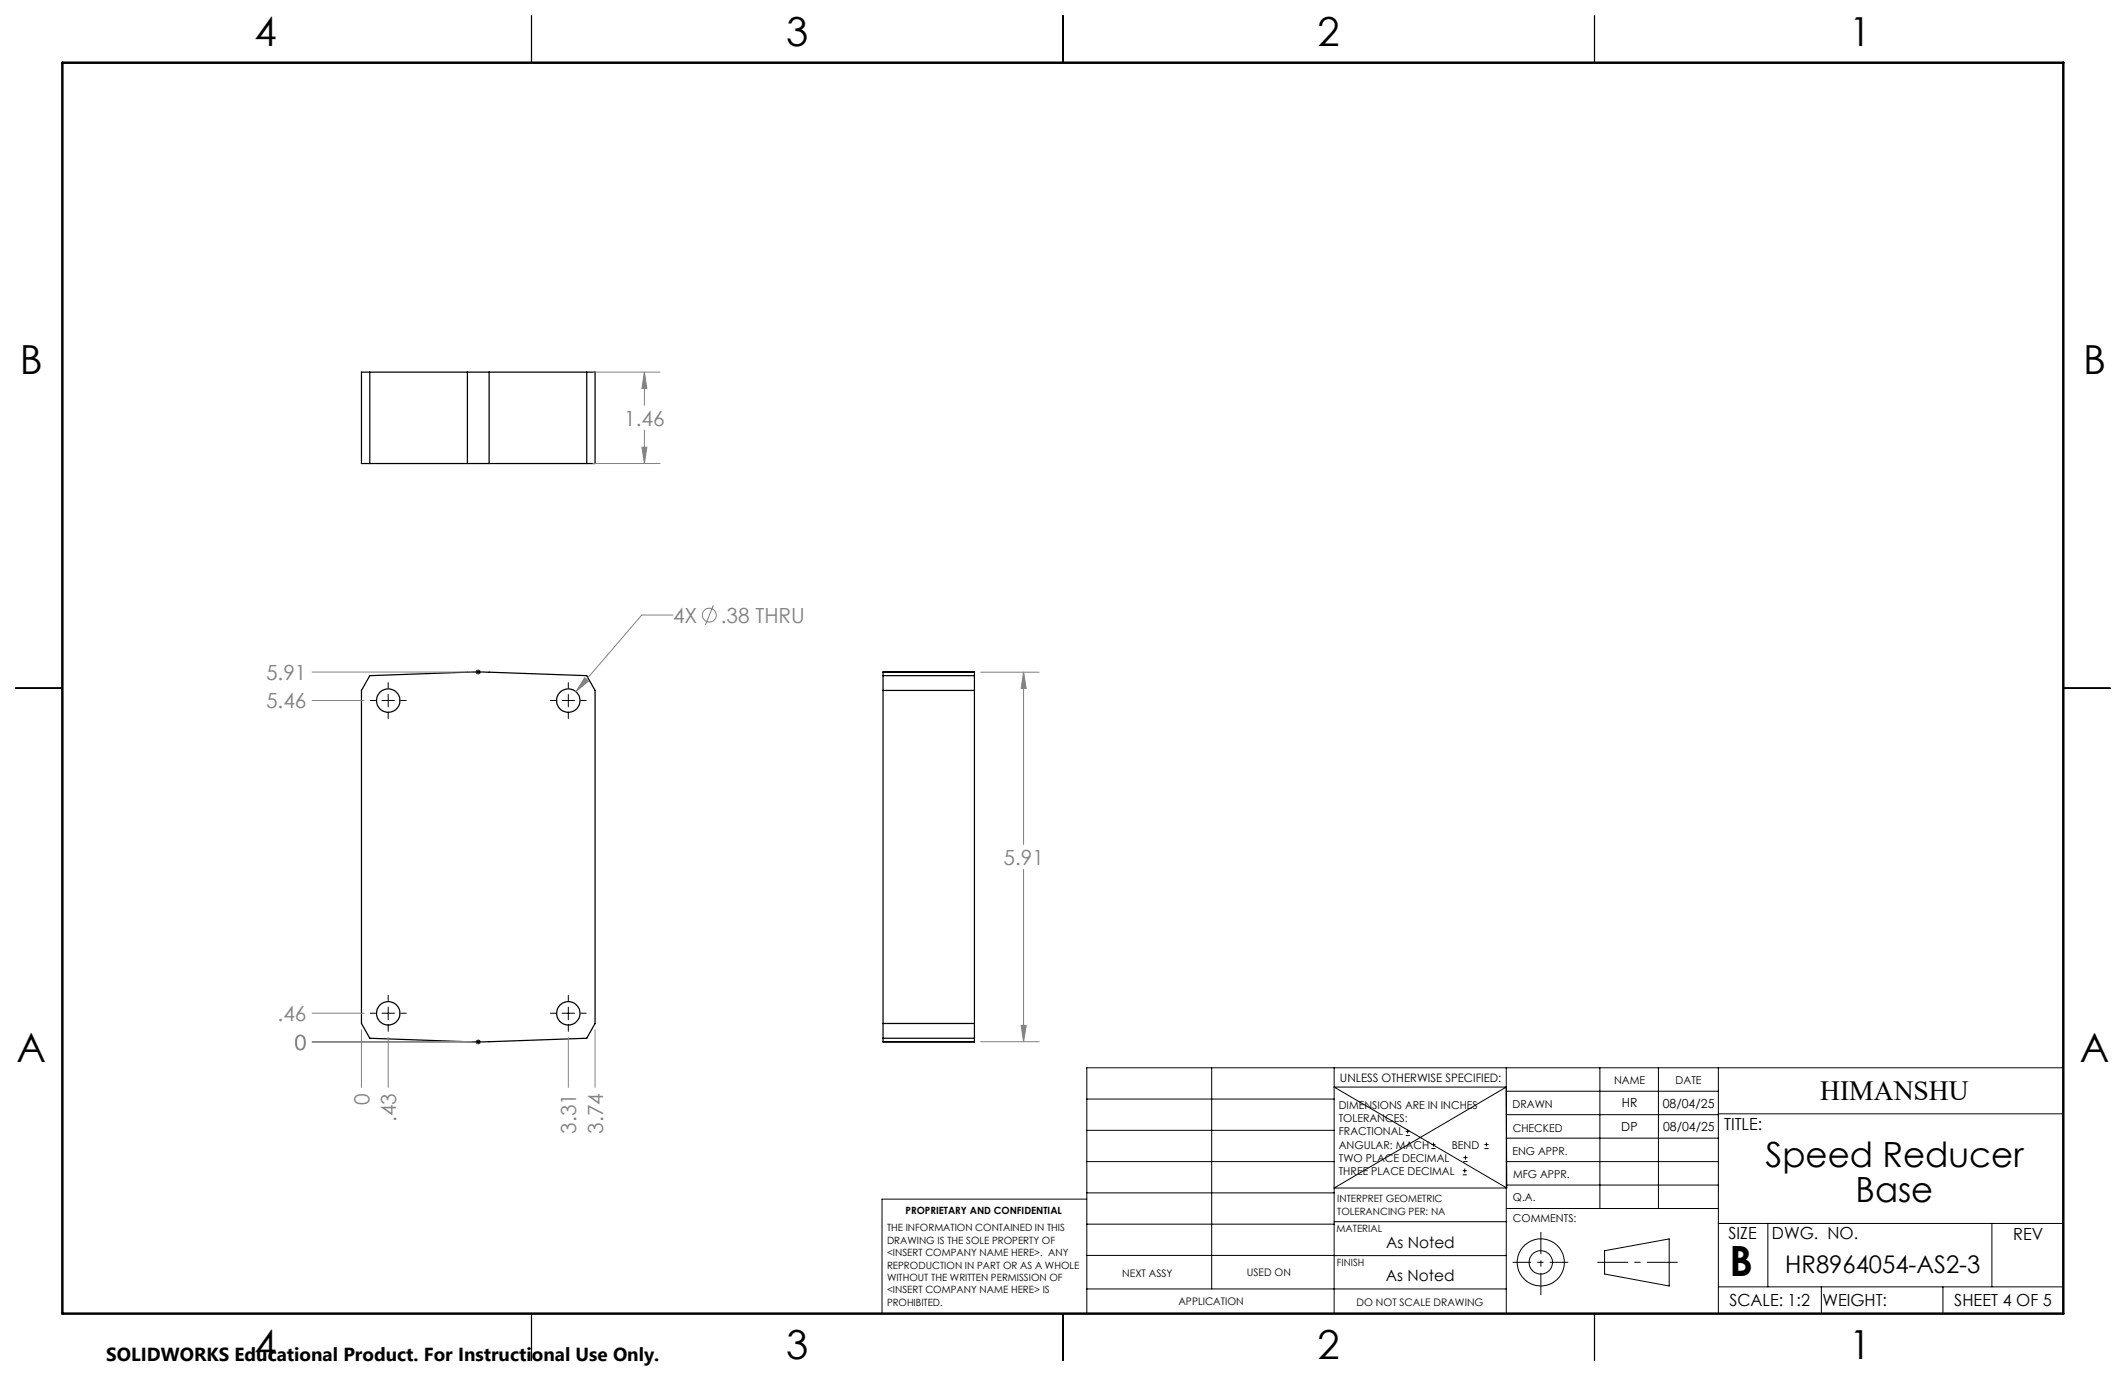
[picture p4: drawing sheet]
<svg xmlns="http://www.w3.org/2000/svg" width="432mm" height="279mm" viewBox="0 0 432 279" stroke-linecap="round" stroke-linejoin="round" font-family="sans-serif">
<g fill="none" stroke="#000" stroke-width=".25">
<path d="M107.9 3.2v9.5M215.9 3.2v9.5M323.8 3.2v9.5M75.1 75.6v18.5M94.9 75.6h4.4M94.9 75.6h-21.5v18.5h21.5M94.9 75.6v18.5M99.3 75.6h21.6v18.5h-21.6M99.3 75.6v18.5M119.2 75.6v18.5M94.9 94.1h4.4M3.1 139.7h9.6"/>
<path d="M75.1 137.2l20.9-.7 23.2 .7 1.7 3v67.6l-1.7 3-21 .8-23.1-.8-1.7-3v-67.6zM179.4 136.5h18.5M179.4 136.5v75M179.4 137.2h18.5M197.9 136.5v75M419.1 139.7h9.5M179.4 140.2h18.5M179.4 211.5h18.5M179.4 207.8h18.5M179.4 210.8h18.5M107.9 266.7v9.6M215.9 266.7v9.6"/>
<path d="M323.8 266.7v9.6"/>
<circle cx="78.9" cy="142.3" r="2.38"/>
<circle cx="115.4" cy="142.3" r="2.39"/>
<circle cx="78.9" cy="205.8" r="2.38"/>
<circle cx="115.4" cy="205.8" r="2.38"/>
</g>
<g fill="none" stroke="#808080" stroke-width=".2">
<path d="M120.4 75.6h13.7M130.9 75.6l.5 3.3h-1zM130.9 75.6v6.7M120.4 94.1h13.7M130.4 90.8h1l-.5 3.3zM130.9 87.3v6.8M63.4 136.5h32.5M118.7 137.6l.8 .7-2.5 2.1zM136.7 124.9h-6.3l-13.4 15.5M144.9 122.9l-1.6 4M199.2 136.5h11.9M207.9 136.5l.5 3.3h-1z"/>
<path d="M207.9 136.5v35M63.4 142.2h10.5M207.9 176.5v35M63.4 211.6h32.5M63.4 205.7h10.5M73.4 209.1v11.7M78.8 210.7v10.1M115.4 210.7v10.1M120.9 209.1v11.7M199.2 211.5h11.9M207.4 208.2h1l-.5 3.3z"/>
<circle cx="144.1" cy="124.9" r="1.42"/>
</g>
<g fill="none" stroke="#000" stroke-width=".2">
<path d="M78.8 138.6v1.1M96.6 136.5h1M96.8 136.1l.7 .7M97.1 136v.9M97.5 136.1l-.7 .7M115.4 138.6v1.1M75.2 142.2h1.1M77.6 142.2h2.5M78.8 141v2.5M78.8 144.8v1.1M81.4 142.2h1.1M111.8 142.2h1.1"/>
<path d="M114.2 142.2h2.5M115.4 141v2.5M115.4 144.8v1.1M118 142.2h1.1M75.2 205.7h1.1M77.6 205.7h2.5M78.8 202.1v1.1M78.8 204.5v2.5M78.8 208.3v1.1M81.4 205.7h1.1M96.6 211.6h1M96.8 211.2l.7 .7"/>
<path d="M97.1 211.1v1M97.5 211.2l-.7 .7M111.8 205.7h1.1M114.2 205.7h2.5M115.4 202.1v1.1M115.4 204.5v2.5M115.4 208.3v1.1M118 205.7h1.1M246.1 216.8v44.9M271 216.8v49.9M305.9 216.8v49.9M324.9 216.8v28.6"/>
<path d="M336.8 216.8v28.6M349 216.8v49.9M419.1 216.8h-198.4v49.9M220.7 235.9h50.3M220.7 229.5h50.3M220.7 223.2h50.3M285.5 230.6h.8M285.5 229.7h.8M285.9 229.3v.9M290.7 233.2h.8M290.7 232.4h.8M291.1 232v.8"/>
<path d="M297.1 238.5h.8M297.1 237.7h.8M297.2 235.9h.9M297.2 235.1h.9M297.5 237.3v.8M297.6 234.6v.9M301.5 233.2h.8M301.5 232.4h.8M301.9 232v.8M305.9 235.9h43.1M305.9 231.1h43.1M305.9 226.3h43.1"/>
<path d="M305.9 221.6h43.1M305.9 220.7h-34.9l35 20.5M305.9 220.7l-34.9 20.5h35M305.9 220.7l.1 20.5M349 226.2h70.1M220.7 248.6h50.3M220.7 242.2h50.3M220.7 254.9h50.3M220.7 243.5h-41.6v23.2M271 255h34.9M271 248.1h35M305.9 240.6h43.1"/>
<path d="M306 245.4h43M325.9 254l13.1-2.4v9.5l-13.1-2.4zM349 248.4h70.1M359.1 248.4v12.9M404.6 248.4v12.9M220.7 261.7h85.2M349 261.3h70.1M369.9 261.3v5.4M394.6 261.3v5.4"/>
<circle cx="312.9" cy="256.3" r="2.38"/>
<circle cx="312.9" cy="256.3" r="4.8"/>
</g>
<path d="M324.4 256.3h16.4" fill="none" stroke="#000" stroke-width=".2" stroke-dasharray="15.2 1.3 1.3 1.3" stroke-dashoffset="9" stroke-linecap="butt"/>
<path d="M318.5 256.3h-11.3" fill="none" stroke="#000" stroke-width=".2" stroke-dasharray="15.2 1.3 1.3 1.3" stroke-dashoffset="11.5" stroke-linecap="butt"/>
<path d="M313 250.2v12.7" fill="none" stroke="#000" stroke-width=".2" stroke-dasharray="15.2 1.3 1.3 1.3" stroke-dashoffset="10.8" stroke-linecap="butt"/>
<path d="M12.7 12.7h406.4v254h-406.4z" fill="none" stroke="#000" stroke-width=".5"/>
<path d="M118.7 137.6l-1.7 2.8 2.5-2.1zM130.4 90.8h1l-.5 3.3zM130.9 75.6l.5 3.3h-1zM207.9 136.5l.5 3.3h-1zM207.4 208.2h1l-.5 3.3z" fill="#808080"/>
<text font-size="8.5" x="351.3" y="259">B</text>
<g font-size="8.1">
<text x="51.7" y="9.3">4</text>
<text x="159.7" y="9.3">3</text>
<text x="267.6" y="9.3">2</text>
<text x="375.6" y="9.3">1</text>
<text x="4" y="76">B</text>
<text x="423.1" y="76">B</text>
<text x="3.3" y="215.7">A</text>
<text x="422.4" y="215.7">A</text>
<text x="51.7" y="276">4</text>
<text x="159.7" y="276">3</text>
<text x="267.6" y="276">2</text>
<text x="375.6" y="276">1</text>
</g>
<g font-size="7.1">
<text x="358.6" y="236.9">Speed Reducer</text>
<text x="376.9" y="244">Base</text>
</g>
<text font-size="5.6" x="369.7" y="223.3">HIMANSHU</text>
<text font-size="4.9" x="362.6" y="258.5">HR8964054-AS2-3</text>
<g font-size="4.2" fill="#808080">
<text x="126.8" y="86.4">1.46</text>
<text x="136.7" y="126.4">4X</text>
<text x="146.4" y="126.4">.38 THRU</text>
<text x="54" y="143.8">5.46</text>
<text x="54" y="138">5.91</text>
<text x="203.8" y="175.6">5.91</text>
<text x="56.4" y="207.3">.46</text>
<text x="59.9" y="213.1">0</text>
<text x="75" y="224.3" transform="rotate(-90 75 224.3)">0</text>
<text x="80.5" y="227.8" transform="rotate(-90 80.5 227.8)">.43</text>
<text x="117" y="230.2" transform="rotate(-90 117 230.2)">3.31</text>
<text x="122.5" y="230.2" transform="rotate(-90 122.5 230.2)">3.74</text>
</g>
<text font-size="3.8" x="21.6" y="276.3">SOLIDWORKS Educational Product. For Instructional Use Only.</text>
<g font-size="3.4">
<text x="350.2" y="229.5">TITLE:</text>
<text x="351.1" y="251.6">SIZE</text>
<text x="359.9" y="251.6">DWG. NO.</text>
<text x="408.9" y="251.7">REV</text>
<text x="351.2" y="265.2">SCALE: 1:2</text>
<text x="370.1" y="265.3">WEIGHT:</text>
<text x="396.9" y="265.2">SHEET 4 OF 5</text>
</g>
<g font-size="3.2">
<text x="281.6" y="253.3">As Noted</text>
<text x="281.5" y="260.1">As Noted</text>
</g>
<g font-size="2.5">
<text x="329.4" y="224.8">HR</text>
<text x="337.7" y="224.9">08/04/25</text>
<text x="329.3" y="229.6">DP</text>
<text x="337.8" y="229.7">08/04/25</text>
</g>
<text font-size="2.4" x="272.2" y="219.7">UNLESS OTHERWISE SPECIFIED:</text>
<g font-size="2.2">
<text x="327.8" y="220.1">NAME</text>
<text x="340.3" y="220.2">DATE</text>
<text x="271.9" y="225.3">DIMENSIONS ARE IN INCHES</text>
<text x="271.9" y="227.9">TOLERANCES:</text>
<text x="307.2" y="224.9">DRAWN</text>
<text x="271.9" y="230.6">FRACTIONAL</text>
<text x="271.9" y="233.2">ANGULAR: MACH</text>
<text x="294.9" y="233.2">BEND</text>
<text x="307.3" y="229.8">CHECKED</text>
<text x="271.9" y="235.9">TWO PLACE DECIMAL</text>
<text x="271.9" y="238.5">THREE PLACE DECIMAL</text>
<text x="307.2" y="234.4">ENG APPR.</text>
<text x="307.3" y="239.2">MFG APPR.</text>
<text x="307.3" y="243.9">Q.A.</text>
<text x="307.3" y="248.1">COMMENTS:</text>
</g>
<g font-size="2.1">
<text x="227.9" y="259.2">NEXT ASSY</text>
<text x="253.3" y="259.2">USED ON</text>
<text x="239.3" y="265">APPLICATION</text>
<text x="275.5" y="265.1">DO NOT SCALE DRAWING</text>
</g>
<g font-size="2">
<text x="271.6" y="244.1">INTERPRET GEOMETRIC</text>
<text x="180.2" y="250">THE INFORMATION CONTAINED IN THIS</text>
<text x="183.9" y="246.4">PROPRIETARY AND CONFIDENTIAL</text>
<text x="271.5" y="250.2">MATERIAL</text>
<text x="271.6" y="246.6">TOLERANCING PER: NA</text>
<text x="180.2" y="252.5">DRAWING IS THE SOLE PROPERTY OF</text>
<text x="180.2" y="255.1">&lt;INSERT COMPANY NAME HERE&gt;. ANY</text>
<text x="180.2" y="257.6">REPRODUCTION IN PART OR AS A WHOLE</text>
<text x="271.5" y="257">FINISH</text>
<text x="180.2" y="260.1">WITHOUT THE WRITTEN PERMISSION OF</text>
<text x="180.2" y="262.6">&lt;INSERT COMPANY NAME HERE&gt; IS</text>
<text x="180.2" y="265.2">PROHIBITED.</text>
</g>
</svg>
